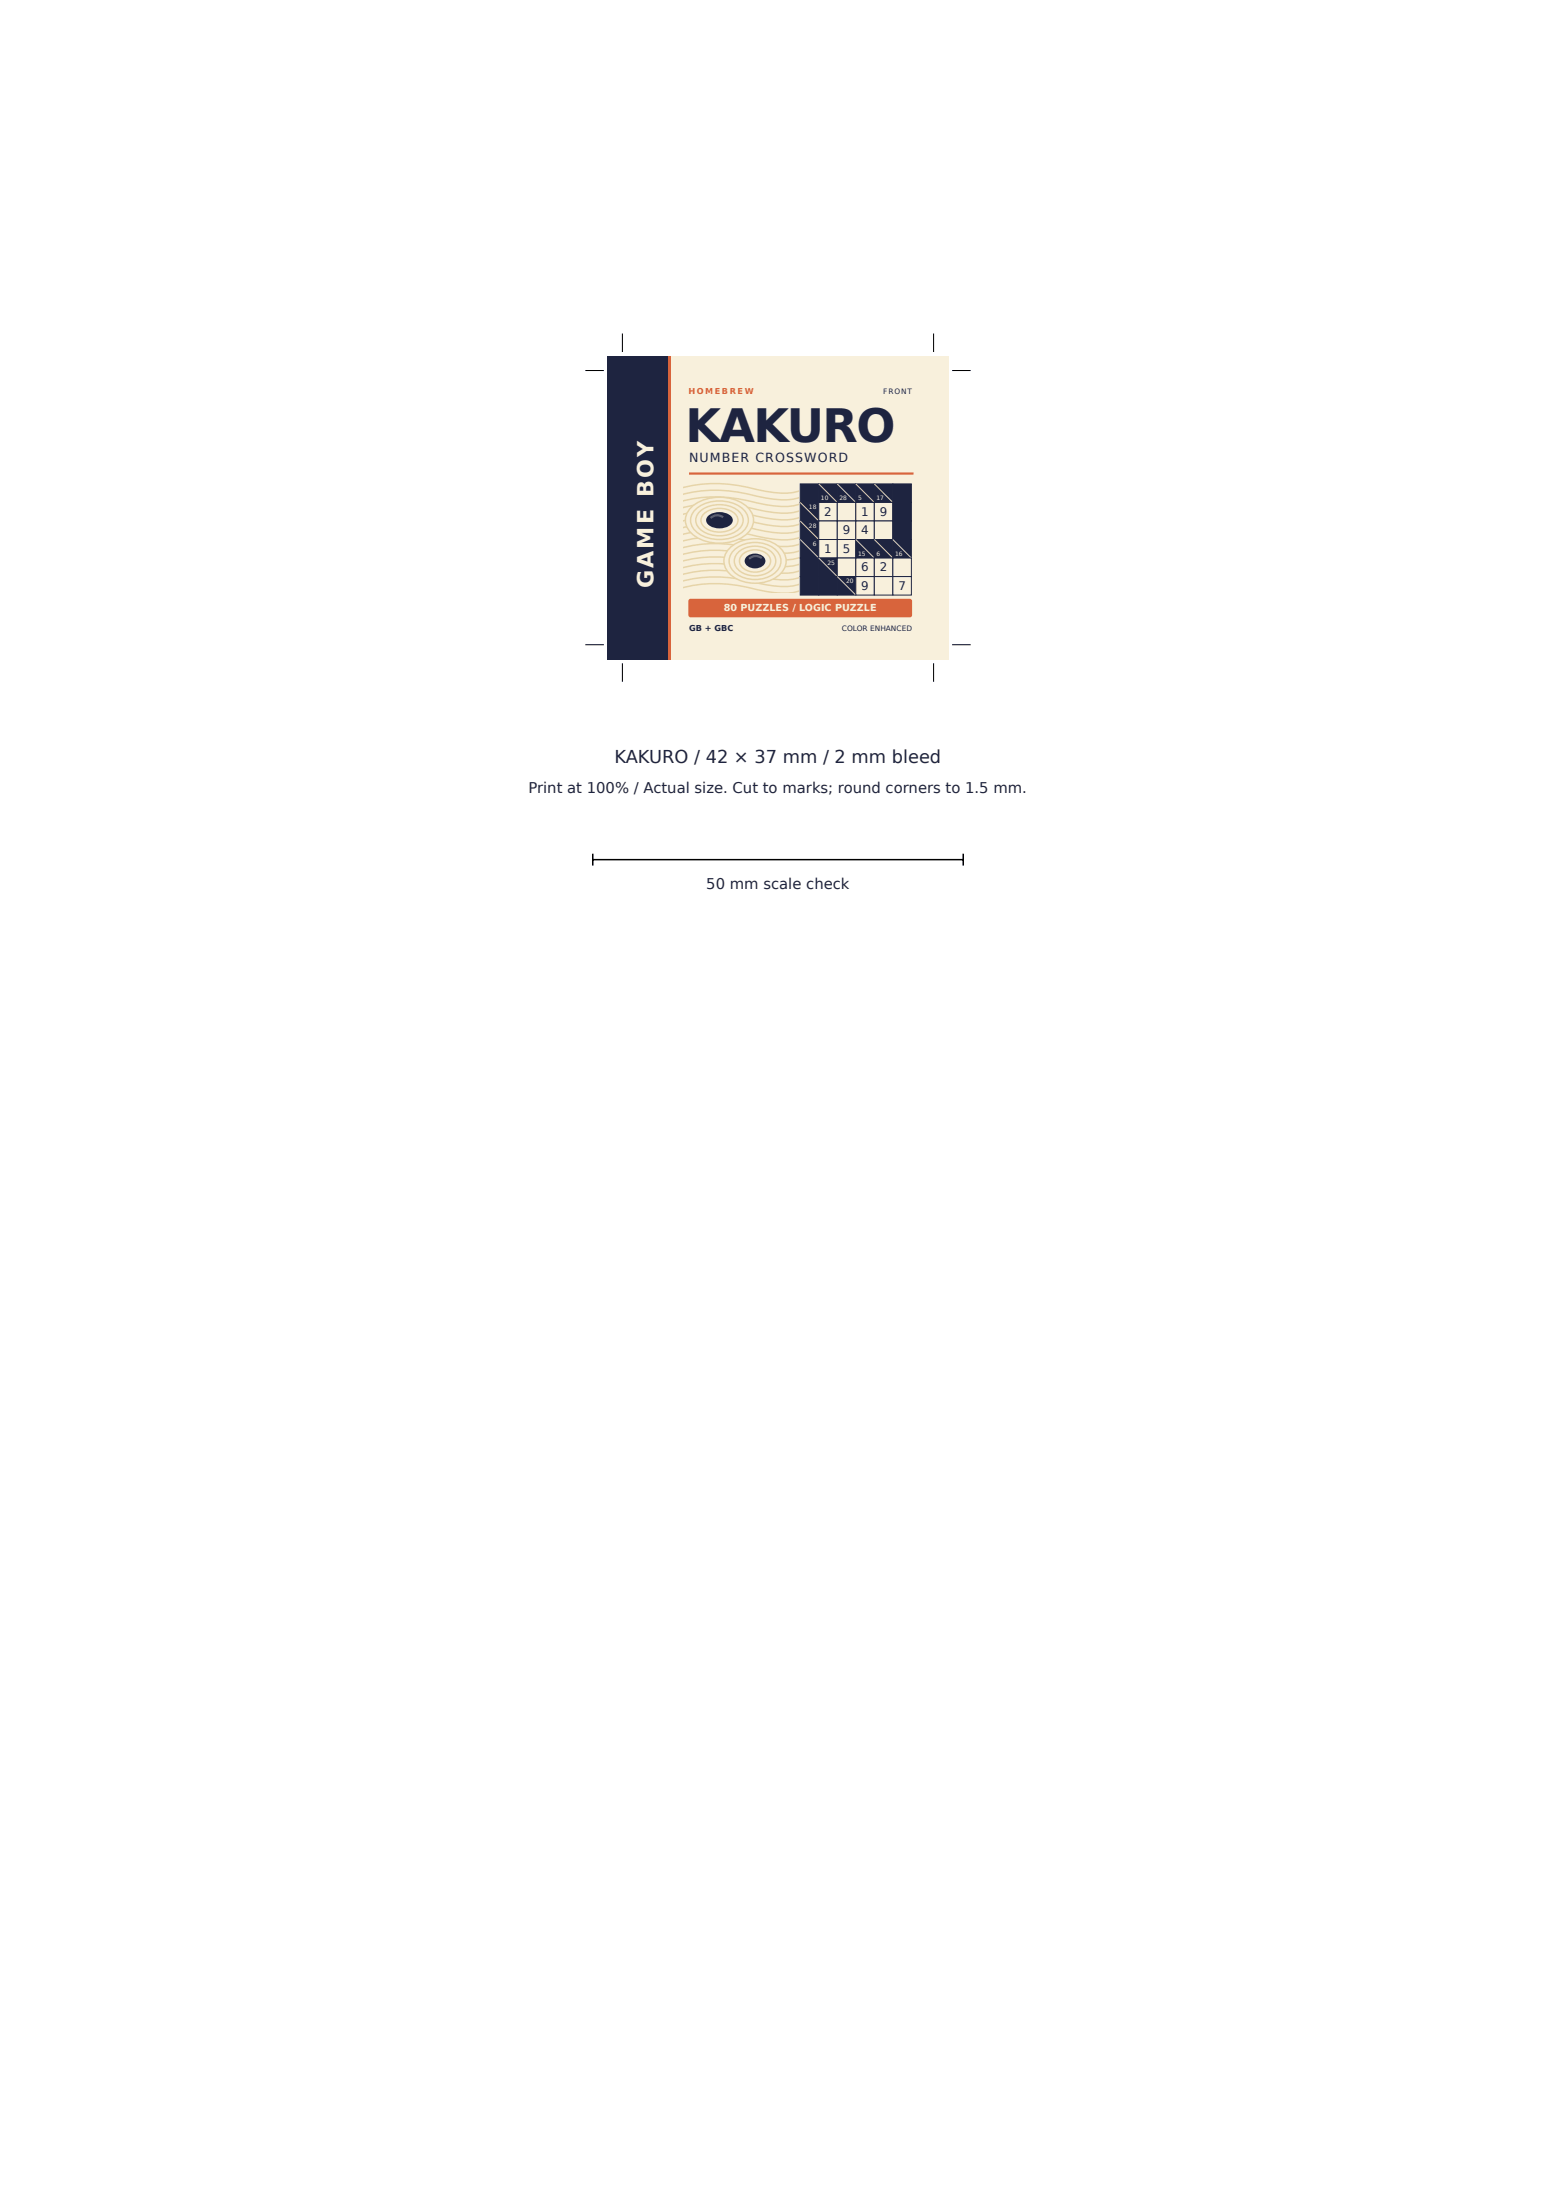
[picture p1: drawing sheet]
<svg xmlns="http://www.w3.org/2000/svg" width="210mm" height="297mm" viewBox="0 0 210 297" stroke-linecap="round" stroke-linejoin="round" font-family="sans-serif">
<path d="M82 48h46v41h-46z" fill="#f8f0dc"/>
<path d="M82 48h8.2v41h-8.2z" fill="#1e2440"/>
<path d="M90.4 48v41" fill="none" stroke="#d8643c" stroke-width=".4"/>
<path d="M93 63.9h30.3" fill="none" stroke="#d8643c" stroke-width=".3"/>
<g fill="none" stroke="#e6d4a8" stroke-width=".2">
<path d="M92.2 65.8a19.3 19.3 0 0 1 10.4 .4 10.3 10.3 0 0 0 5.2 .1M92.2 66.7a19.3 19.3 0 0 1 10.4 .4 10.3 10.3 0 0 0 5.2 .1M92.2 67.6a19.3 19.3 0 0 1 10.4 .4 10.3 10.3 0 0 0 5.2 .1M92.2 68.5a19.3 19.3 0 0 1 10.4 .4 10.3 10.3 0 0 0 5.2 .1M92.2 69.4a19.3 19.3 0 0 1 10.4 .4 10.3 10.3 0 0 0 5.2 .1M92.2 70.3a19.3 19.3 0 0 1 10.4 .4 10.3 10.3 0 0 0 5.2 .1M92.2 71.2a19.3 19.3 0 0 1 10.4 .4 10.3 10.3 0 0 0 5.2 .1M92.2 72.1a19.3 19.3 0 0 1 10.4 .4 10.3 10.3 0 0 0 5.2 .1M92.2 73a19.3 19.3 0 0 1 10.4 .4 10.3 10.3 0 0 0 5.2 .1M92.2 73.9a19.3 19.3 0 0 1 10.4 .4 10.3 10.3 0 0 0 5.2 .1M92.2 74.8a19.3 19.3 0 0 1 10.4 .4 10.3 10.3 0 0 0 5.2 .1M92.2 75.7a19.3 19.3 0 0 1 10.4 .4 10.3 10.3 0 0 0 5.2 .1"/>
<path d="M92.2 76.6a19.3 19.3 0 0 1 10.4 .4 10.3 10.3 0 0 0 5.2 .1M92.2 77.5a19.3 19.3 0 0 1 10.4 .4 10.3 10.3 0 0 0 5.2 .1M92.2 78.4a19.3 19.3 0 0 1 10.4 .4 10.3 10.3 0 0 0 5.2 .1M92.2 79.3a19.3 19.3 0 0 1 10.4 .4 10.3 10.3 0 0 0 5.2 .1"/>
</g>
<path d="M93.3 68.5a6 6 0 0 1 7.6 0 2.39 2.39 0 0 1-.5 3.9 6.1 6.1 0 0 1-7.1-.5 2.3 2.3 0 0 1 0-3.4z" fill="#f8f0dc"/>
<path d="M93.3 68.5a6 6 0 0 1 7.6 0 2.39 2.39 0 0 1-.5 3.9 6.1 6.1 0 0 1-7.1-.5 2.3 2.3 0 0 1 0-3.4z" fill="none" stroke="#e6d4a8" stroke-width=".2"/>
<path d="M93.9 68.7a5.1 5.1 0 0 1 6.4 0 2 2 0 0 1-.4 3.3 5.2 5.2 0 0 1-6-.3 1.92 1.92 0 0 1 0-3z" fill="#f8f0dc"/>
<path d="M93.9 68.7a5.1 5.1 0 0 1 6.4 0 2 2 0 0 1-.4 3.3 5.2 5.2 0 0 1-6-.3 1.92 1.92 0 0 1 0-3z" fill="none" stroke="#e6d4a8" stroke-width=".2"/>
<g fill="#f8f0dc" stroke="#e6d4a8" stroke-width=".2">
<path d="M94.6 68.9a4.2 4.2 0 0 1 5.4 .4 1.68 1.68 0 0 1-.9 2.5 4.2 4.2 0 0 1-4.9-.7 1.54 1.54 0 0 1 .4-2.2z"/>
<path d="M94.9 69.4a3.3 3.3 0 0 1 4.4 0 1.19 1.19 0 0 1-.4 1.9 3.4 3.4 0 0 1-4-.3 1.13 1.13 0 0 1 0-1.6z"/>
</g>
<path d="M95.6 69.6a2.42 2.42 0 0 1 3.2 .3 .91 .91 0 0 1-.6 1.2 2.35 2.35 0 0 1-2.8-.6l-.1-.3 .1-.3z" fill="#1e2440"/>
<path d="M97.6 69.8a1.28 1.28 0 0 0-1.7 .1" fill="none" stroke="#596078" stroke-width=".3"/>
<path d="M98.4 74a5.2 5.2 0 0 1 7 0 2.39 2.39 0 0 1-.5 3.8 5.3 5.3 0 0 1-6.5-.4 2.32 2.32 0 0 1 0-3.4z" fill="#f8f0dc"/>
<path d="M98.4 74a5.2 5.2 0 0 1 7 0 2.39 2.39 0 0 1-.5 3.8 5.3 5.3 0 0 1-6.5-.4 2.32 2.32 0 0 1 0-3.4z" fill="none" stroke="#e6d4a8" stroke-width=".2"/>
<g fill="#f8f0dc" stroke="#e6d4a8" stroke-width=".2">
<path d="M99.2 74.1a4.3 4.3 0 0 1 5.8 .5 2.07 2.07 0 0 1-.9 3.1 4.3 4.3 0 0 1-5.3-.9 1.94 1.94 0 0 1 .4-2.7z"/>
<path d="M99.7 74.4a3.5 3.5 0 0 1 4.7 .4 1.66 1.66 0 0 1-.7 2.5 3.4 3.4 0 0 1-4.3-.7 1.55 1.55 0 0 1 .3-2.2z"/>
<path d="M100.1 74.9a2.49 2.49 0 0 1 3.8 .4 1.52 1.52 0 0 1-1.4 1.8 2.29 2.29 0 0 1-2.6-1l-.1-.4 .1-.4z"/>
</g>
<path d="M100.8 75.1a1.69 1.69 0 0 1 2.4 .3 1.11 1.11 0 0 1-1.3 1.3 1.11 1.11 0 0 1-1.3-1.3z" fill="#1e2440"/>
<path d="M102.8 75.3a1.28 1.28 0 0 0-1.7 .1" fill="none" stroke="#596078" stroke-width=".3"/>
<g fill="#1e2440" stroke="#1e2440" stroke-width=".13">
<path d="M108 65.3h2.5v2.5h-2.5z"/>
<path d="M110.5 65.3h2.5v2.5h-2.5z"/>
<path d="M113 65.3h2.5v2.5h-2.5z"/>
<path d="M115.5 65.3h2.5v2.5h-2.5z"/>
<path d="M118 65.3h2.5v2.5h-2.5z"/>
<path d="M120.5 65.3h2.5v2.5h-2.5z"/>
<path d="M108 67.8h2.5v2.5h-2.5z"/>
</g>
<path d="M108 67.8l2.5 2.5zM110.5 65.3l2.5 2.5zM113 65.3l2.5 2.5zM115.5 65.3l2.5 2.5zM118 65.3l2.5 2.5z" fill="#000" stroke="#e6d4a8" stroke-width=".13"/>
<g fill="#f8f0dc" stroke="#1e2440" stroke-width=".13">
<path d="M110.5 67.8h2.5v2.5h-2.5z"/>
<path d="M113 67.8h2.5v2.5h-2.5z"/>
<path d="M115.5 67.8h2.5v2.5h-2.5z"/>
<path d="M118 67.8h2.5v2.5h-2.5z"/>
</g>
<g fill="#1e2440" stroke="#1e2440" stroke-width=".13">
<path d="M120.5 67.8h2.5v2.5h-2.5z"/>
<path d="M108 70.3h2.5v2.5h-2.5z"/>
</g>
<path d="M108 70.3l2.5 2.5z" fill="#000" stroke="#e6d4a8" stroke-width=".13"/>
<g fill="#f8f0dc" stroke="#1e2440" stroke-width=".13">
<path d="M110.5 70.3h2.5v2.5h-2.5z"/>
<path d="M113 70.3h2.5v2.5h-2.5z"/>
<path d="M115.5 70.3h2.5v2.5h-2.5z"/>
<path d="M118 70.3h2.5v2.5h-2.5z"/>
</g>
<g fill="#1e2440" stroke="#1e2440" stroke-width=".13">
<path d="M120.5 70.3h2.5v2.5h-2.5z"/>
<path d="M108 72.8h2.5v2.5h-2.5z"/>
</g>
<path d="M108 72.8l2.5 2.5z" fill="#000" stroke="#e6d4a8" stroke-width=".13"/>
<g fill="#f8f0dc" stroke="#1e2440" stroke-width=".13">
<path d="M110.5 72.8h2.5v2.5h-2.5z"/>
<path d="M113 72.8h2.5v2.5h-2.5z"/>
</g>
<g fill="#1e2440" stroke="#1e2440" stroke-width=".13">
<path d="M115.5 72.8h2.5v2.5h-2.5z"/>
<path d="M118 72.8h2.5v2.5h-2.5z"/>
<path d="M120.5 72.8h2.5v2.5h-2.5z"/>
<path d="M108 75.3h2.5v2.5h-2.5z"/>
<path d="M110.5 75.3h2.5v2.5h-2.5z"/>
</g>
<path d="M110.5 75.3l2.5 2.5zM115.5 72.8l2.5 2.5zM118 72.8l2.5 2.5zM120.5 72.8l2.5 2.5z" fill="#000" stroke="#e6d4a8" stroke-width=".13"/>
<g fill="#f8f0dc" stroke="#1e2440" stroke-width=".13">
<path d="M113 75.3h2.5v2.5h-2.5z"/>
<path d="M115.5 75.3h2.5v2.5h-2.5z"/>
<path d="M118 75.3h2.5v2.5h-2.5z"/>
<path d="M120.5 75.3h2.5v2.5h-2.5z"/>
</g>
<g fill="#1e2440" stroke="#1e2440" stroke-width=".13">
<path d="M108 77.8h2.5v2.5h-2.5z"/>
<path d="M110.5 77.8h2.5v2.5h-2.5z"/>
<path d="M113 77.8h2.5v2.5h-2.5z"/>
</g>
<path d="M113 77.8l2.5 2.5z" fill="#000" stroke="#e6d4a8" stroke-width=".13"/>
<g fill="#f8f0dc" stroke="#1e2440" stroke-width=".13">
<path d="M115.5 77.8h2.5v2.5h-2.5z"/>
<path d="M118 77.8h2.5v2.5h-2.5z"/>
<path d="M120.5 77.8h2.5v2.5h-2.5z"/>
</g>
<path d="M93 80.8h29.8l.3 .1v.2v1.9v.2l-.3 .1h-29.6l-.3-.1v-.2v-1.9z" fill="#d8643c"/>
<path d="M79 50h2.5M84 45v2.5M126 45v2.5M128.5 50h2.5M79 87h2.5M84 89.5v2.5M126 89.5v2.5M128.5 87h2.5" fill="none" stroke="#000" stroke-width=".13"/>
<path d="M80 116h50zM80 115.2v1.6zM130 115.2v1.6z" fill="#000" stroke="#000" stroke-width=".2"/>
<text font-size="6.2" fill="#1e2440" x="92.5" y="59.7">KAKURO</text>
<text font-size="3" fill="#f8f0dc" x="88.2" y="79.4" transform="rotate(-90 88.2 79.4)">GAME BOY</text>
<text font-size="2.4" fill="#1e2440" x="82.9" y="103">KAKURO / 42 × 37 mm / 2 mm bleed</text>
<g font-size="2" fill="#1e2440">
<text x="71.3" y="107">Print at 100% / Actual size. Cut to marks; round corners to 1.5 mm.</text>
<text x="95.3" y="120">50 mm scale check</text>
</g>
<text font-size="1.7" fill="#1e2440" x="93" y="62.3">NUMBER CROSSWORD</text>
<g font-size="1.6" fill="#1e2440">
<text x="111.2" y="69.6">2</text>
<text x="116.2" y="69.6">1</text>
<text x="118.7" y="69.6">9</text>
<text x="111.2" y="74.6">1</text>
<text x="113.7" y="72.1">9</text>
<text x="113.7" y="74.6">5</text>
<text x="116.2" y="72.1">4</text>
<text x="116.2" y="77.1">6</text>
<text x="118.7" y="77.1">2</text>
<text x="116.2" y="79.6">9</text>
<text x="121.2" y="79.6">7</text>
</g>
<text font-size="1.3" fill="#f8f0dc" x="97.7" y="82.5">80 PUZZLES / LOGIC PUZZLE</text>
<text font-size="1.1" fill="#d8643c" x="92.9" y="53.1">H O M E B R E W</text>
<text font-size="1.1" fill="#1e2440" x="93" y="85.1">GB + GBC</text>
<g font-size="1" fill="#1e2440">
<text x="119.2" y="53.1">FRONT</text>
<text x="113.6" y="85.1">COLOR ENHANCED</text>
</g>
<g font-size=".8" fill="#f8f0dc">
<text x="109.2" y="68.7">18</text>
<text x="109.2" y="71.2">28</text>
<text x="110.8" y="67.5">10</text>
<text x="113.3" y="67.5">28</text>
<text x="115.8" y="67.5">5</text>
<text x="118.3" y="67.5">17</text>
<text x="109.7" y="73.7">6</text>
<text x="111.7" y="76.2">25</text>
<text x="115.8" y="75">15</text>
<text x="118.3" y="75">6</text>
<text x="120.8" y="75">16</text>
<text x="114.2" y="78.7">20</text>
</g>
</svg>
